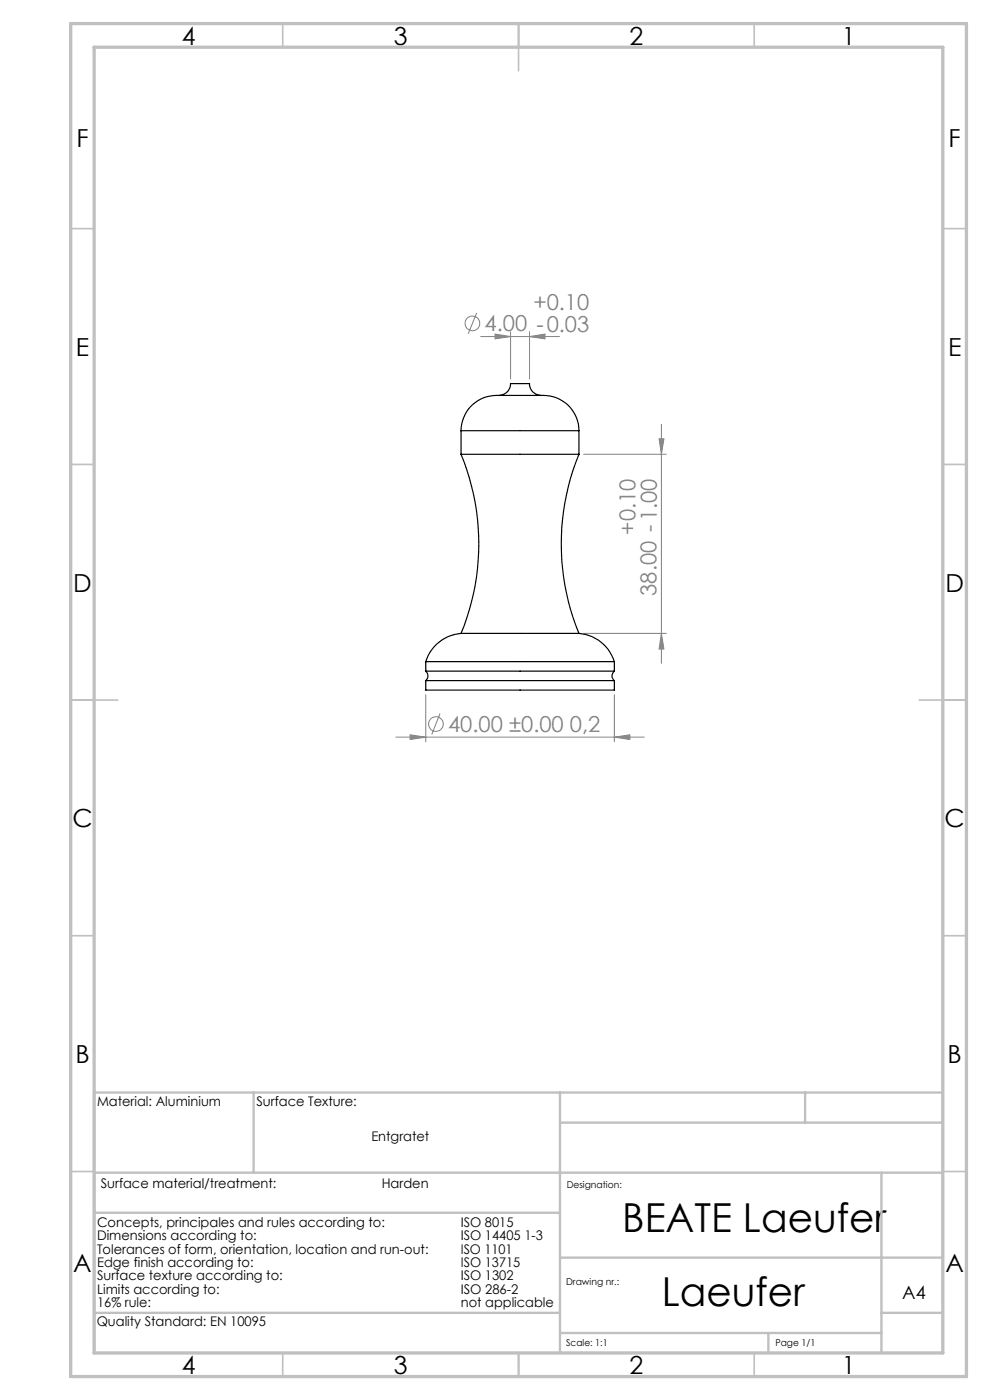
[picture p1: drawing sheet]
<svg xmlns="http://www.w3.org/2000/svg" width="210mm" height="297mm" viewBox="0 0 210 297" stroke-linecap="round" stroke-linejoin="round" font-family="sans-serif">
<g fill="none" stroke="#808080" stroke-width=".21">
<path d="M101.1 66.4l-1.8 4.4M102 71.4h16.7M105 70.9l3.3 .5-3.3 .5zM108.3 70.4v10M112.3 71.4l3.3-.5v1zM112.3 70.4v10M123.8 96.4h17.5M139.8 93.1h1l-.5 3.3zM140.3 90v50.7M123.8 134.4h17.5M140.3 134.4l.5 3.3h-1zM84 156.4h52.7"/>
<path d="M87 155.9l3.3 .5-3.3 .5zM90.3 147.4v10M93.3 151.4l-1.7 4.4M130.3 156.4l3.3-.5v1zM130.3 147.4v10"/>
<circle cx="100.2" cy="68.6" r="1.55"/>
<circle cx="92.5" cy="153.6" r="1.56"/>
</g>
<g fill="none" stroke="#c0c0c0" stroke-width=".35">
<path d="M60 5v5M110 5v10M160 5v5M15 48.5h5M200 48.5h5M15 98.5h5M200 98.5h5M15 148.5h10M195 148.5h10M15 198.5h5M200 198.5h5M15 248.5h5"/>
<path d="M200 248.5h5M60 287v5M110 287v5M160 287v5"/>
</g>
<g fill="none" stroke="#c0c0c0" stroke-width=".5">
<path d="M53.8 231.8v17M118.8 231.8v55.2M118.8 238.2h81.2M170.8 231.8v6.4M200 231.8h-180v55.2M20 248.8h180M20 257.3h98.8M187 248.8v38.2M20 278.5h98.8M118.8 266.8h81.2M187 278.5h13M118.8 282.8h68.2"/>
<path d="M163 282.8v4.2"/>
</g>
<path d="M15 5h190v287h-190zM20 10h180v277h-180z" fill="none" stroke="#c0c0c0" stroke-width=".7"/>
<g fill="#808080">
<path d="M130.3 156.4l3.3-.5v1zM87 155.9l3.3 .5-3.3 .5zM112.3 71.4l3.3-.5v1zM105 70.9l3.3 .5-3.3 .5z"/>
<path d="M140.3 134.4l.5 3.3h-1zM139.8 93.1h1l-.5 3.3z"/>
</g>
<g fill="none" stroke="#000" stroke-width=".25">
<path d="M97.8 96.4a49.7 49.7 0 0 1 0 38M97.8 91.4a7.8 7.8 0 0 1 9-7.5h4.6a22 22 0 0 1 6.6 .5 7.5 7.5 0 0 1 4.8 7M97.8 96.4h25M97.8 91.4h25M97.8 91.4v5M105.8 83.9a2.59 2.59 0 0 0 2.5-2.5h4a2.52 2.52 0 0 0 2.5 2.5M122.8 96.4a50.1 50.1 0 0 0 0 38M122.8 91.4v5M97.8 134.4a8.6 8.6 0 0 0-7.5 6M97.8 134.4h25M122.8 134.4a8.6 8.6 0 0 1 7.5 6M90.3 142.4a1.33 1.33 0 0 1 0 2"/>
<path d="M90.3 140.4h40M90.3 142.4h40M90.3 144.4h40M90.3 144.4v2h40v-2M90.3 140.4v2M130.3 142.4a1.27 1.27 0 0 0 0 2M130.3 140.4v2"/>
</g>
<g font-size="8.5">
<text x="132" y="261.3">BEATE Laeufer</text>
<text x="140.4" y="277.1">Laeufer</text>
</g>
<g font-size="5.3">
<text x="38.5" y="9.5">4</text>
<text x="83.5" y="9.5">3</text>
<text x="133.6" y="9.5">2</text>
<text x="178.6" y="9.5">1</text>
<text x="16.2" y="31.3">F</text>
<text x="201.2" y="31.3">F</text>
<text x="16.1" y="75.5">E</text>
<text x="201.1" y="75.5">E</text>
<text x="15.5" y="125.5">D</text>
<text x="200.5" y="125.5">D</text>
<text x="15.4" y="175.5">C</text>
<text x="200.4" y="175.5">C</text>
<text x="16" y="225.5">B</text>
<text x="201" y="225.5">B</text>
<text x="15.5" y="269.8">A</text>
<text x="200.5" y="269.8">A</text>
<text x="38.5" y="291.5">4</text>
<text x="83.5" y="291.5">3</text>
<text x="133.6" y="291.5">2</text>
<text x="178.6" y="291.5">1</text>
</g>
<g font-size="4.7" fill="#808080">
<text x="113.1" y="65.8">+0.10</text>
<text x="102.8" y="70.3">4.00 -0.03</text>
<text x="134.8" y="113.5" transform="rotate(-90 134.8 113.5)">+0.10</text>
<text x="139.3" y="126.4" transform="rotate(-90 139.3 126.4)">38.00 -1.00</text>
<text x="95.1" y="155.3">40.00 ±0.00 0,2</text>
</g>
<text font-size="3.9" x="191.4" y="275.6">A4</text>
<g font-size="2.8">
<text x="20.6" y="234.6">Material: Aluminium</text>
<text x="54.4" y="234.6">Surface Texture:</text>
<text x="78.8" y="242">Entgratet</text>
<text x="21.4" y="252.1">Surface material/treatment:</text>
<text x="81" y="252.1">Harden</text>
<text x="20.6" y="260.3">Concepts, principales and rules according to:</text>
<text x="20.6" y="263.1">Dimensions according to:</text>
<text x="97.7" y="260.3">ISO 8015</text>
<text x="97.7" y="263.1">ISO 14405 1-3</text>
<text x="20.6" y="266">Tolerances of form, orientation, location and run-out:</text>
<text x="20.6" y="268.8">Edge finish according to:</text>
<text x="97.7" y="266">ISO 1101</text>
<text x="97.7" y="268.8">ISO 13715</text>
<text x="20.6" y="271.6">Surface texture according to:</text>
<text x="20.6" y="274.4">Limits according to:</text>
<text x="97.7" y="271.6">ISO 1302</text>
<text x="97.7" y="274.4">ISO 286-2</text>
<text x="20.5" y="281.2">Quality Standard: EN 10095</text>
<text x="20.6" y="277.2">16% rule:</text>
<text x="97.7" y="277.2">not applicable</text>
</g>
<g font-size="2">
<text x="120.2" y="251.9">Designation:</text>
<text x="120.1" y="272.5">Drawing nr.:</text>
<text x="120.1" y="285.6">Scale: 1:1</text>
<text x="164.5" y="285.6">Page 1/1</text>
</g>
</svg>
